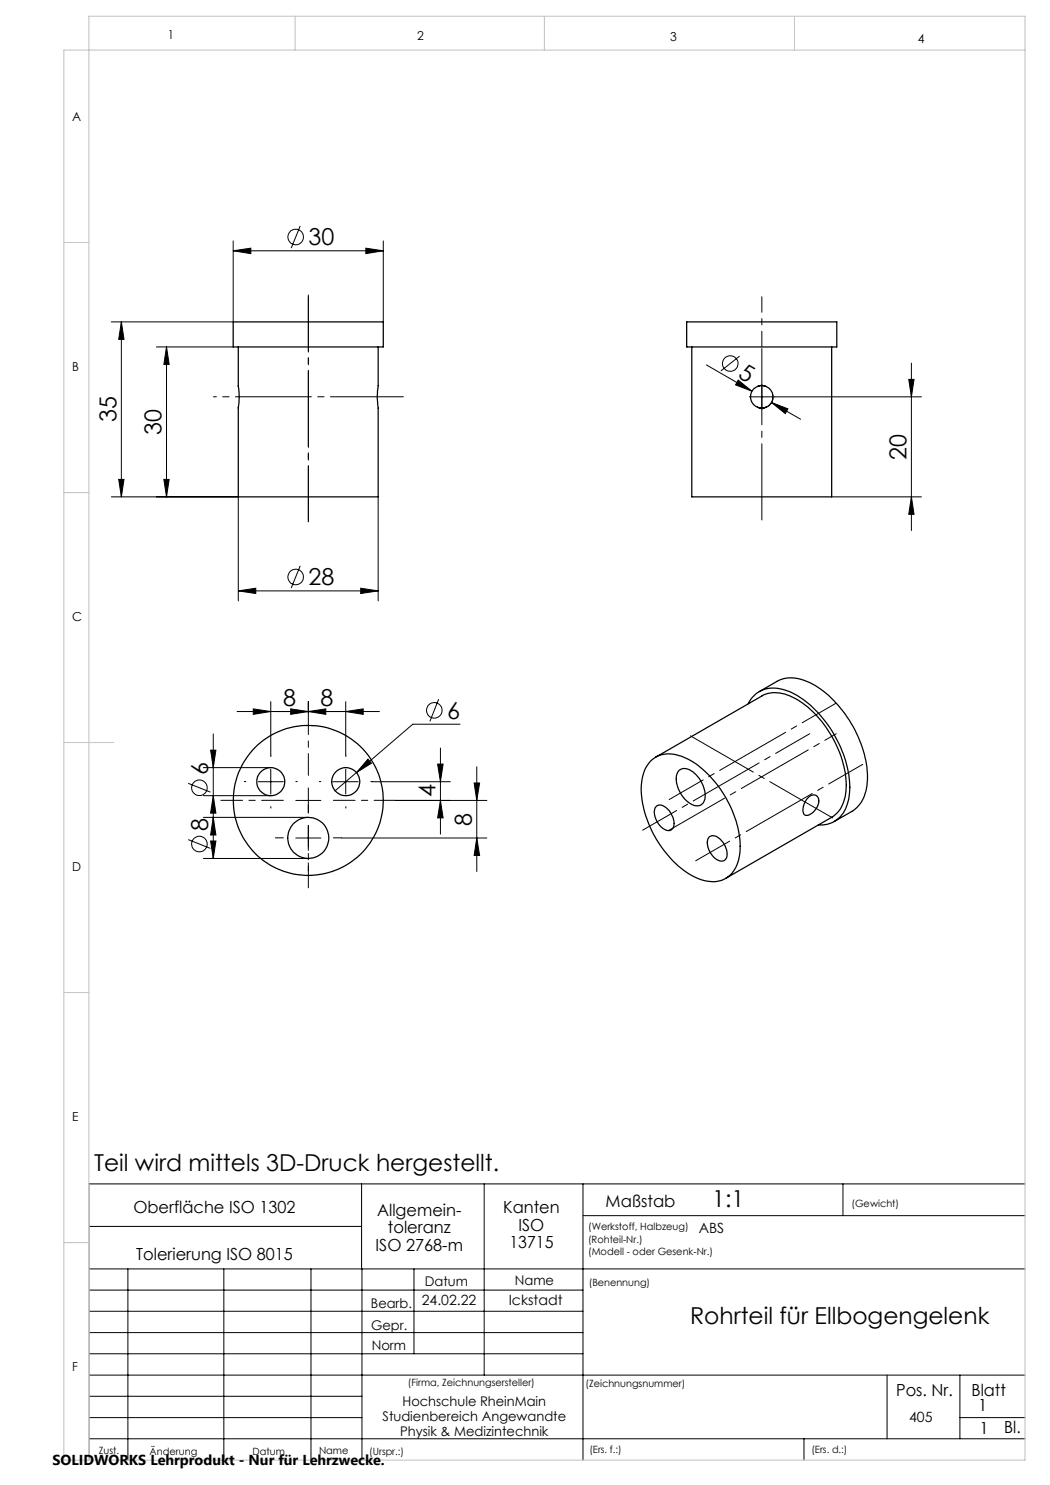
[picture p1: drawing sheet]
<svg xmlns="http://www.w3.org/2000/svg" width="210mm" height="297mm" viewBox="0 0 210 297" stroke-linecap="round" stroke-linejoin="round" font-family="sans-serif">
<g fill="none" stroke="#000" stroke-width=".2">
<path d="M46.6 50.2l3.6-.6v1.1zM46.6 48.2v16.2h-24.3M46.6 50.2h30.1M60 45.2l-1.8 4.4M73.2 49.6l3.5 .6-3.5 .5zM76.7 48.2v16.2M24.3 64.4l.5 3.5h-1.1zM24.3 64.4v35M31.3 69.4h15.3M33.3 69.4l.5 3.5h-1zM33.3 69.4v30M141.3 73l9.1 5.2"/>
<path d="M147.6 76l2.8 2.2-3.3-1.2zM147.9 71.2l-3.7 3M149.9 79.4h34.4M152.4 76.9v5M154.6 78.9a2.23 2.23 0 0 1-3.1 2.6M181.8 75.9h1l-.5 3.5zM182.3 72.6v33.5M22.3 99.4h25.4v20.8M23.7 95.9h1.1l-.5 3.5zM32.8 95.9h1l-.5 3.5zM75.6 99.4v20.8M154.3 80.5l5.8 3.4"/>
<path d="M154.3 80.5l3.3 1.3-.5 .9zM166.3 99.4h18M182.3 99.4l.5 3.5h-1zM47.7 118.2l3.5-.6v1.1zM47.7 118.2h27.9M60 113.2l-1.8 4.4M72.1 117.6l3.5 .6-3.5 .5zM87.7 139.8l-1.7 4.5M37.6 156.7l4.5 1.7M40.7 153.5h13.5M40.7 159.1h13.5M42.1 150h1.1l-.5 3.5z"/>
<path d="M42.7 159.1l.5 3.5h-1.1zM42.7 146.8v24.9M47.4 142.3h28.5M50.7 141.8l3.5 .5-3.5 .6zM51.6 156.3h5.1M54.2 140.3v10.7M54.2 153.8v5M58.1 141.8l3.6 .5-3.6 .6zM61.7 142.3l3.5-.5v1.1zM61.7 140.3v2.3M61.7 157.6v5M66.6 156.3h5"/>
<path d="M69.1 142.3l3.5-.5v1.1zM69.1 140.3v10.7M69.1 153.8v5M71.3 154.5l-4.3 3.6M73.6 151.8l.7 .8-3 1.9zM74.4 156.3h15.7M87.5 152.8h1.1l-.5 3.5zM88.1 149.6v17.2M92 144.8h-9.4l-11.3 9.7M94.8 156.6h1.1l-.5 3.5zM95.4 153.3v21M37.6 167.9l4.5 1.8"/>
<path d="M40.7 163.5h21M40.7 171.7h21M42.1 168.2h1.1l-.5 3.5zM42.7 163.5l.5 3.5h-1.1zM59.2 160.1h5M59.2 167.6h5M61.7 165.1v5M68.3 167.6h29.1M79.2 160.1h18.2M88.1 160.1l.5 3.5h-1.1zM95.4 167.6l.5 3.5h-1.1zM72.3 236.8v17"/>
<path d="M96.8 236.8v38.2M116.6 236.8v55.2M168.6 236.8v6.3M205 236.8h-187.2v55.2M17.8 253.8h187.2M17.8 258h98.8M17.8 245.3h54.5M25.6 253.8v38.2M44.8 253.8v38.2M62.2 253.8v38.2M72.4 253.8v38.2M82.8 253.8v17"/>
<path d="M116.6 243.1h88.4M17.8 270.8h98.8M17.8 266.5h98.8M17.8 262.3h98.8M17.8 279.3h54.6M17.8 275h187.2M177.4 275v12.8M192 275v12.8M17.8 287.8h187.2M17.8 283.5h54.6M160.8 287.8v4.2M192 283.5h13"/>
<circle cx="59.1" cy="47.4" r="1.55"/>
<circle cx="146" cy="72.7" r="1.56"/>
<circle cx="59.1" cy="115.4" r="1.56"/>
<circle cx="39.9" cy="157.6" r="1.56"/>
<circle cx="86.8" cy="142.1" r="1.56"/>
<circle cx="39.9" cy="168.8" r="1.56"/>
</g>
<path d="M152.4 104.4v-35" fill="none" stroke="#000" stroke-width=".2" stroke-dasharray="15.2 1.3 1.3 1.3" stroke-dashoffset="-.4"/>
<path d="M152.4 59.4v10" fill="none" stroke="#000" stroke-width=".2" stroke-dasharray="15.2 1.3 1.3 1.3" stroke-dashoffset="12.1"/>
<path d="M61.7 155.1v-12.5M56.7 160.1h-12.5M61.7 165.1v12.5M66.7 160.1h12.5" fill="none" stroke="#000" stroke-width=".2" stroke-dasharray="15.2 1.3 1.3 1.3" stroke-dashoffset="10.9"/>
<path d="M49.2 156.3h-.3M54.2 151.3v-.3M59.2 156.3h.3M64.2 156.3h-.3M69.2 151.3v-.3M74.2 156.3h.3M54.2 161.3v.3M56.7 167.6h-1.6M61.7 162.6v-1.6M61.7 172.6v1.6M66.7 167.6h1.6M69.2 161.3v.3" fill="none" stroke="#000" stroke-width=".2" stroke-dasharray="15.2 1.3 1.3 1.3"/>
<path d="M133.8 166l25.6-14.7" fill="none" stroke="#000" stroke-width=".2" stroke-dasharray="15.2 1.3 1.3 1.3" stroke-dashoffset="2.4"/>
<path d="M167.2 146.8l-7.8 4.5" fill="none" stroke="#000" stroke-width=".2" stroke-dasharray="15.2 1.3 1.3 1.3" stroke-dashoffset="12.6"/>
<path d="M47.7 79.4h33M138.1 147.2l28.4 16.4" fill="none" stroke="#000" stroke-width=".2" stroke-dasharray="15.2 1.3 1.3 1.3" stroke-dashoffset=".7"/>
<path d="M133.8 159.9l33.4-19.3M161.9 146.8l-33.4 19.2M172.5 152.9l-33.4 19.3" fill="none" stroke="#000" stroke-width=".2" stroke-dasharray="15.2 1.3 1.3 1.3" stroke-dashoffset="7.4"/>
<path d="M61.7 104.4v-45.4" fill="none" stroke="#000" stroke-width=".2" stroke-dasharray="15.2 1.3 1.3 1.3" stroke-dashoffset="4"/>
<path d="M61.7 104.4v-45" fill="none" stroke="#000" stroke-width=".2" stroke-dasharray="15.2 1.3 1.3 1.3" stroke-dashoffset="4.2"/>
<path d="M42.7 79.4h5" fill="none" stroke="#000" stroke-width=".2" stroke-dasharray="15.2 1.3 1.3 1.3" stroke-dashoffset="14.6"/>
<path d="M59 3.2v6.8M108.9 3.2v6.8M158.9 3.2v6.8M205 10h-192.2v282h192.2v-288.8h-187.2v288.8M12.8 48.5h5M12.8 98.5h5M12.8 148.5h10M12.8 198.5h5M12.8 248.5h5" fill="none" stroke="#c0c0c0" stroke-width=".2"/>
<g fill="#000">
<path d="M73.6 151.8l.7 .8-3 1.9z"/>
<path d="M23.7 95.9h1.1l-.5 3.5zM24.3 64.4l.5 3.5h-1.1zM32.8 95.9h1l-.5 3.5zM33.3 69.4l.5 3.5h-1zM182.3 99.4l.5 3.5h-1zM181.8 75.9h1l-.5 3.5zM95.4 167.6l.5 3.5h-1.1zM94.8 156.6h1.1l-.5 3.5zM88.1 160.1l.5 3.5h-1.1zM87.5 152.8h1.1l-.5 3.5z"/>
<path d="M154.3 80.5l2.8 2.2 .5-.9zM147.6 76l-.5 1 3.3 1.2z"/>
<path d="M72.1 117.6l3.5 .6-3.5 .5zM47.7 118.2l3.5-.6v1.1zM73.2 49.6l3.5 .6-3.5 .5zM46.6 50.2l3.6-.6v1.1zM69.1 142.3l3.5-.5v1.1zM58.1 141.8l3.6 .5-3.6 .6zM61.7 142.3l3.5-.5v1.1zM50.7 141.8l3.5 .5-3.5 .6z"/>
<path d="M42.7 163.5l.5 3.5h-1.1zM42.1 168.2h1.1l-.5 3.5zM42.1 150h1.1l-.5 3.5zM42.7 159.1l.5 3.5h-1.1z"/>
</g>
<g fill="none" stroke="#000" stroke-width=".25">
<path d="M46.6 64.4h30.1v5h-30.1zM47.7 69.4v7.7a14.5 14.5 0 0 1 0 4.5v17.8h27.9v-17.8a14.5 14.5 0 0 1 0-4.5v-7.7M137.3 64.4h30.1v5h-30.1zM138.4 69.4v30h27.9v-30M151.5 77.3l.6-.2 1.1 .2M151.5 77.3a2.24 2.24 0 0 0-1.4 2.1 2.24 2.24 0 0 0 1.4 2.1M151.5 77.3a2.04 2.04 0 0 1 1.7 0M153.2 77.3a2.24 2.24 0 0 1 1.4 2.1 2.24 2.24 0 0 1-1.4 2.1M151.5 81.5l.8 .1 .9-.1M151.5 81.5a2.04 2.04 0 0 0 1.7 0M151.9 138.3l3.5-2a6.9 6.9 0 0 1 6.6 .2 22.7 22.7 0 0 1 10.2 12.2 16 16 0 0 1 .7 10.5 6.4 6.4 0 0 1-2.5 3.1l-3.5 2M130.2 152.1a5.8 5.8 0 0 1 6.5-.7 19.1 19.1 0 0 1 8.8 8.8 17.3 17.3 0 0 1 2.2 11.8 5.3 5.3 0 0 1-7.4 4 19.1 19.1 0 0 1-10.3-10.7 15.6 15.6 0 0 1-1.2-10.9l.4-.9z"/>
<path d="M131.1 151.4l21.3-12.2a7.1 7.1 0 0 1 7.1 .7 22 22 0 0 1 9.8 17.1 7.2 7.2 0 0 1-2.9 6.4l-21.3 12.3M135.7 154.2a2.1 2.1 0 0 1 2.9 .2 5.8 5.8 0 0 1 2.3 5.7 1.68 1.68 0 0 1-2.8 .6 5.8 5.8 0 0 1-2.6-6.1zM149.6 140.8a5.6 5.6 0 0 1 7.2-2.8 18.6 18.6 0 0 1 9.5 8.1 20.9 20.9 0 0 1 3.5 13.1 6 6 0 0 1-4.8 5.7l-1.3 .1M161.5 159.6a1.22 1.22 0 0 1 1.7-.5 1.22 1.22 0 0 1 .5 1.7 3 3 0 0 1-2.5 2.3 1.39 1.39 0 0 1-.5-1.8l.2-.8zM131.3 161.2a2 2 0 0 1 2.5 .9 3.3 3.3 0 0 1 .7 3.7 1.47 1.47 0 0 1-2.2-.4 3.8 3.8 0 0 1-1.2-3.9zM141.9 167.3a1.95 1.95 0 0 1 2.5 1 3.2 3.2 0 0 1 .7 3.6 1.72 1.72 0 0 1-2.4-.6 3.4 3.4 0 0 1-.9-3.8z"/>
<circle cx="54.1" cy="156.3" r="2.79"/>
<circle cx="69.2" cy="156.3" r="2.79"/>
<circle cx="61.6" cy="167.6" r="4.1"/>
<circle cx="61.7" cy="160.1" r="15"/>
</g>
<g font-size="4.7">
<text x="61.7" y="49.1">30</text>
<text x="147.4" y="75.5" transform="rotate(30 147.4 75.5)">5</text>
<text x="23.3" y="84.4" transform="rotate(-90 23.3 84.4)">35</text>
<text x="32.3" y="86.9" transform="rotate(-90 32.3 86.9)">30</text>
<text x="181.3" y="91.9" transform="rotate(-90 181.3 91.9)">20</text>
<text x="61.7" y="117.1">28</text>
<text x="56.6" y="141.3">8</text>
<text x="64.1" y="141.3">8</text>
<text x="89.4" y="143.8">6</text>
<text x="41.6" y="155" transform="rotate(-90 41.6 155)">6</text>
<text x="87.1" y="159.5" transform="rotate(-90 87.1 159.5)">4</text>
<text x="41.6" y="166.2" transform="rotate(-90 41.6 166.2)">8</text>
<text x="94.4" y="165.1" transform="rotate(-90 94.4 165.1)">8</text>
<text x="18.8" y="234.2">Teil wird mittels 3D-Druck hergestellt.</text>
<text x="142.5" y="241.5">1:1</text>
<text x="138" y="264.7">Rohrteil für Ellbogengelenk</text>
</g>
<g font-size="3.3">
<text x="26.7" y="242.7">Oberfläche ISO 1302</text>
<text x="75.4" y="243.2">Allgemein-</text>
<text x="100.6" y="242.7">Kanten</text>
<text x="121.1" y="241.4">Maßstab</text>
<text x="27.2" y="251.9">Tolerierung ISO 8015</text>
<text x="75.1" y="250.2">ISO 2768-m</text>
<text x="77.6" y="246.7">toleranz</text>
<text x="101.9" y="249.7">13715</text>
<text x="103.7" y="246.2">ISO</text>
<text x="179.2" y="279.2">Pos. Nr.</text>
<text x="194.3" y="279.2">Blatt</text>
<text x="195.7" y="282.1">1</text>
<text x="195.9" y="286.9">1</text>
<text x="200.8" y="286.7">Bl.</text>
</g>
<text font-size="2.9" x="10.5" y="292.9">SOLIDWORKS Lehrprodukt - Nur für Lehrzwecke.</text>
<g font-size="2.8">
<text x="139.7" y="246.6">ABS</text>
<text x="84.3" y="261">24.02.22</text>
<text x="101.7" y="261">Ickstadt</text>
<text x="181.8" y="284.4">405</text>
</g>
<g font-size="2.7">
<text x="85" y="257.2">Datum</text>
<text x="103" y="257.1">Name</text>
<text x="74.2" y="261.6">Bearb.</text>
<text x="74.2" y="265.9">Gepr.</text>
<text x="74.3" y="270.1">Norm</text>
<text x="80.5" y="281.1">Hochschule RheinMain</text>
<text x="76.5" y="284.1">Studienbereich Angewandte</text>
<text x="80" y="287.1">Physik &amp; Medizintechnik</text>
</g>
<g font-size="2.5">
<text x="33.6" y="7.8">1</text>
<text x="83.4" y="8.1">2</text>
<text x="134" y="8.2">3</text>
<text x="183.6" y="8.5">4</text>
<text x="14.5" y="24.2">A</text>
<text x="14.5" y="74.2">B</text>
<text x="14.5" y="124.2">C</text>
<text x="14.5" y="174.2">D</text>
<text x="14.5" y="224.2">E</text>
<text x="14.5" y="274.2">F</text>
</g>
<g font-size="2">
<text x="170.3" y="241.4">(Gewicht)</text>
<text x="117.6" y="246.1">(Werkstoff, Halbzeug)</text>
<text x="117.6" y="248.6">(Rohteil-Nr.)</text>
<text x="117.6" y="251.1">(Modell - oder Gesenk-Nr.)</text>
<text x="117.8" y="257.2">(Benennung)</text>
<text x="81.6" y="277.3">(Firma, Zeichnungsersteller)</text>
<text x="117.1" y="277.4">(Zeichnungsnummer)</text>
<text x="19.8" y="290.7">Zust.</text>
<text x="29.9" y="290.9">Änderung</text>
<text x="50.5" y="290.9">Datum</text>
<text x="63.8" y="290.8">Name</text>
<text x="73.9" y="291.1">(Urspr.:)</text>
<text x="117.9" y="290.7">(Ers. f.:)</text>
<text x="162.3" y="290.6">(Ers. d.:)</text>
</g>
</svg>
